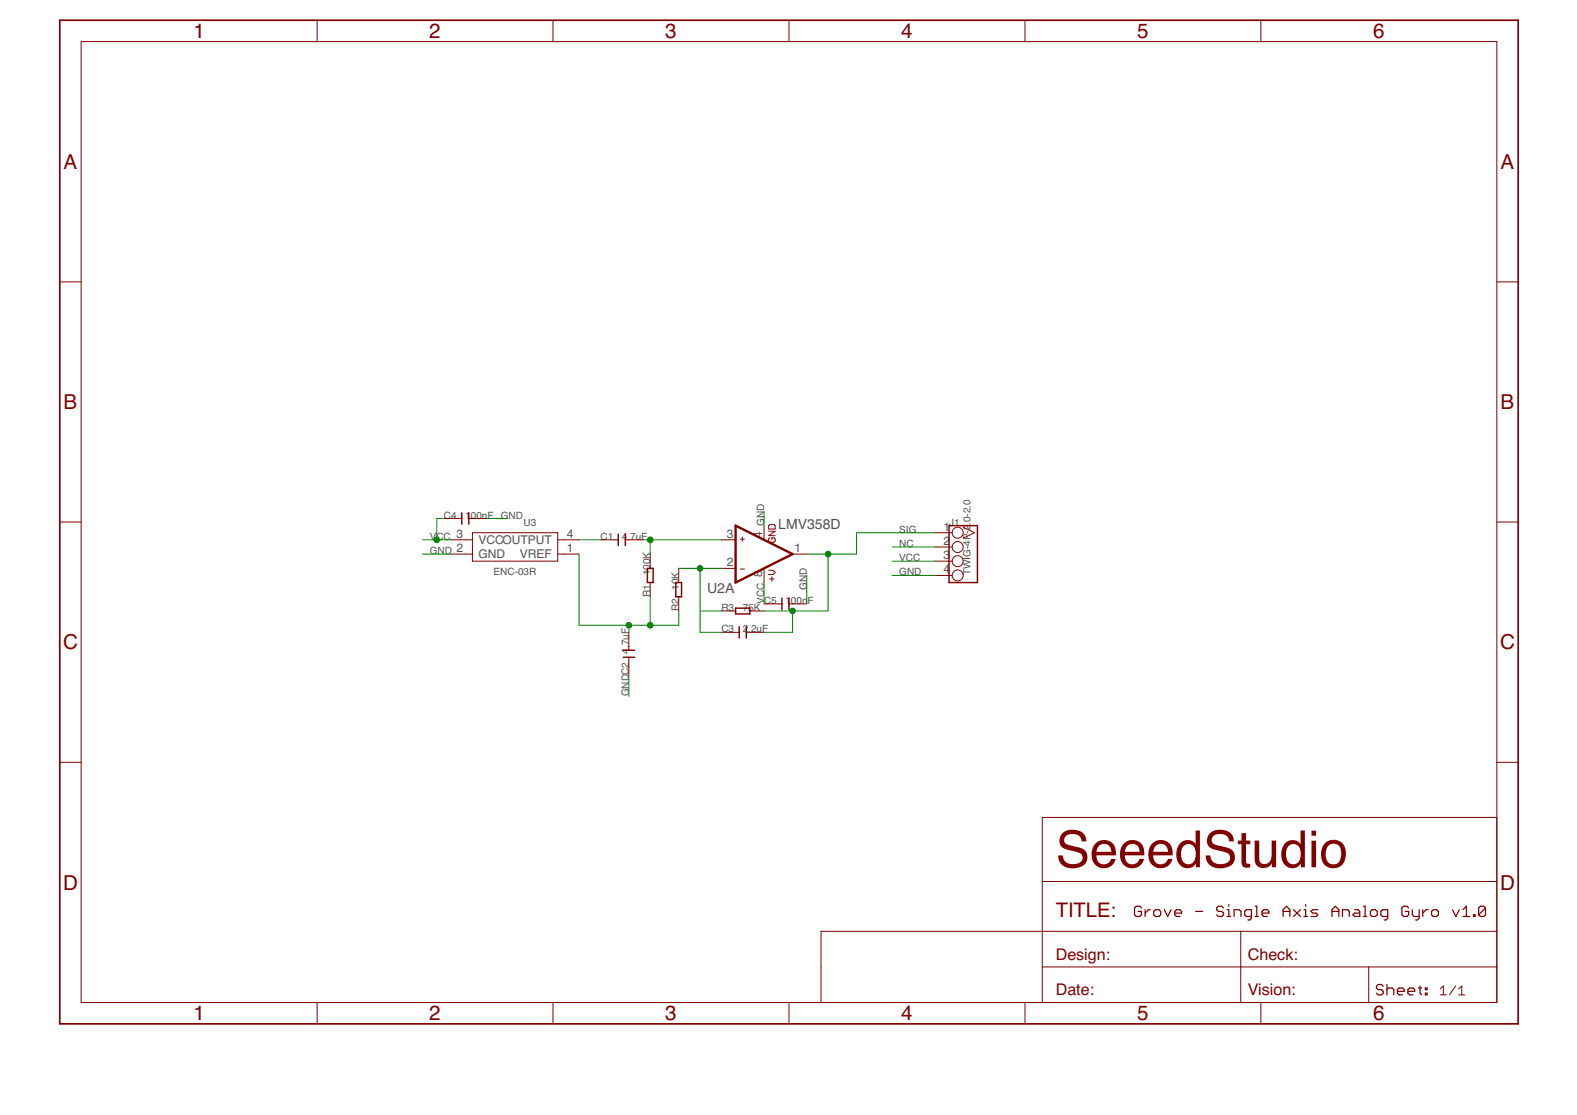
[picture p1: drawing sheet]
<svg xmlns="http://www.w3.org/2000/svg" width="297mm" height="210mm" viewBox="0 0 297 210" stroke-linecap="round" stroke-linejoin="round" font-family="sans-serif">
<g fill="none" stroke="#800000" stroke-width=".28">
<path d="M87 96.5v2.2M88.3 96.5v2.2M178.8 99h5.3v10.7h-5.3zM116.5 100.6v2.1M117.8 100.6v2.1M121.9 107h1.1v2.7h-1.1zM127.3 109.7h1.1v2.7h-1.1zM138.6 114.5h2.6v1.1h-2.6zM139.2 118v2.1M140.6 118v2.1M147.3 112.6v2.2M148.6 112.6v2.2"/>
<path d="M117.4 123.7h2.1M117.4 122.4h2.1"/>
</g>
<g fill="none" stroke="#800000" stroke-width=".19">
<path d="M15.3 7.8h266.6v180.9h-266.6zM59.7 3.8v4M104.2 3.8v4M148.6 3.8v4M193.1 3.8v4M237.5 3.8v4M11.3 53.1h4M281.9 53.1h4.1M11.3 98.3h4M83.6 97.6h3.4M88.3 97.6h3.4M143.9 99v2.6"/>
<path d="M145 98.8h.8l.2 .2v.6h-1.2v-.6zM181.4 99.3l2.1 1-2.1 1M281.9 98.3h4.1M85 101.6h4M85 104.3h4M89 100.3h16.1v5.3h-16.1zM105.1 101.6h4M105.1 104.3h4M113.1 101.6h3.4M117.8 101.6h3.3M118.4 119v3.4M122.5 104.3v2.7"/>
<path d="M122.5 109.7v2.7M127.8 107v2.7M127.8 112.4v2.6M135.9 101.6h2.7M135.9 119h3.3M135.9 115h2.7M135.9 107h2.7M139.4 107.1h.8M139.4 101.5h.8M139.8 101.1v.8M140.6 119h3.3M141.2 115h2.7"/>
<path d="M143.9 107v2.7M143.9 113.7h3.4M144.8 107.4h.8l.4 .4-.4 .4h-.8M144.8 100h1.2l-1.2 .8h1.2M145 101.2l-.2 .3v.4l.2 .2h.8l.2-.2v-.4l-.2-.3h-.4v.4M145 109h.8M145.4 108.6v.8M148.6 113.7h3.4M149.3 104.3h2.7M176.1 100.3h3.2M176.1 103h3.2M176.1 105.6h3.2"/>
<path d="M176.1 108.3h3.2M118.4 123.7v3.4M11.3 143.5h4M281.9 153.9h-85.6v34.8M281.9 143.5h4.1M196.2 175.3h-41.6v13.4M196.3 175.3h85.6M196.3 165.9h85.6M233.7 175.3v13.4M59.7 188.7v4M104.2 188.7v4M148.6 188.7v4"/>
<path d="M193.1 188.7v4M196.3 182h85.6M237.5 188.7v4M257.8 182v6.7M271.3 186.2l.6-.6v1.7M271.3 187.3h1.1M274.2 185.6l-1.2 1.7M274.8 187.3h1.1M274.8 186.2l.5-.6v1.7"/>
<circle cx="180.4" cy="103" r="1.04"/>
<circle cx="180.4" cy="100.3" r="1.04"/>
<circle cx="180.4" cy="105.6" r="1.04"/>
<circle cx="180.4" cy="108.3" r="1.04"/>
</g>
<path d="M138.6 99l10.7 5.3-10.7 5.4z" fill="none" stroke="#800000" stroke-width=".44"/>
<g fill="none" stroke="#800000" stroke-width=".23">
<path d="M215 170.9l-.3-.3h-.7l-.3 .3v1.3l.3 .3h.7l.3-.3v-.6h-.6M215.7 171.3v1.2M216.6 171.3h-.3l-.6 .6M217.3 171.6l.3-.3h.7l.3 .3v.6l-.3 .3h-.7l-.3-.3zM219.3 171.3l.6 1.2 .7-1.2M221.3 171.9h1.3v-.3l-.4-.3h-.6l-.3 .3v.6l.3 .3h.6M225.2 171.6h1.3M230.5 170.9l-.4-.3h-.6l-.3 .3v.4l.3 .3h.6l.4 .3v.3l-.4 .3h-.6l-.3-.3M231.1 172.5h.7M231.1 171.3h.4v1.2M231.5 170.3v.3M232.5 172.5v-1.2h.9l.3 .3v.9"/>
<path d="M235.7 172.5h-.9l-.4-.3v-.6l.4-.3h.9v1.6l-.3 .3h-.3M236.4 170.6h.3v1.9M236.4 172.5h.6M237.7 171.9h1.3v-.3l-.3-.3h-.7l-.3 .3v.6l.3 .3h.7M241.7 171.6h1.3M241.7 172.5v-1.2l.6-.7 .7 .7v1.2M243.6 171.3l1.3 1.2M244.9 171.3l-1.3 1.2M245.6 172.5h.7M245.6 171.3h.3v1.2M245.9 170.3v.3M248.2 171.3h-1l-.3 .3 .3 .3h.7l.3 .3-.3 .3h-1"/>
<path d="M250.9 171.6h1.3M250.9 172.5v-1.2l.6-.7 .7 .7v1.2M252.9 172.5v-1.2h.9l.3 .3v.9M255.2 171.3h.6l.3 .3v.9h-.9l-.4-.3 .4-.3h.9M256.8 170.6h.3v1.9M256.8 172.5h.7M258.1 171.6l.3-.3h.7l.3 .3v.6l-.3 .3h-.7l-.3-.3zM261.4 172.5h-1l-.3-.3v-.6l.3-.3h1v1.6l-.3 .3h-.4M265.3 170.9l-.3-.3h-.6l-.3 .3v1.3l.3 .3h.6l.3-.3v-.6h-.6M266 171.3v.9l.3 .3h1M267.3 171.3v1.6l-.3 .3h-.3M268 171.3v1.2"/>
<path d="M269 171.3h-.4l-.6 .6M269.6 171.6l.4-.3h.6l.3 .3v.6l-.3 .3h-.6l-.4-.3zM273.6 171.3l.6 1.2 .7-1.2M275.6 172.5h1.2M275.6 171.3l.6-.7v1.9M277.5 172.2h.4v.3h-.4zM279.8 170.9l-.3-.3h-.7l-.3 .3v1.3M279.8 170.9v1.3l-.3 .3h-.7l-.3-.3M279.8 170.9l-1.3 1.3M260.5 185.7l-.3-.4h-.6l-.3 .4v.3l.3 .3h.6l.3 .3v.4l-.3 .3h-.6l-.3-.3M261.2 185.3v2M261.2 186.3l.4-.3h.6l.3 .3v1"/>
<path d="M263.2 186.6h1.3v-.3l-.3-.3h-.7l-.3 .3v.7l.3 .3h.7M265.2 186.6h1.3v-.3l-.4-.3h-.6l-.3 .3v.7l.3 .3h.6M267.2 186h.6M267.5 185.7v1.3l.3 .3M268.5 186h.3v.3h-.3zM268.5 187h.3v.3h-.3z"/>
</g>
<path d="M11.3 3.8h274.7v188.9h-274.7z" fill="none" stroke="#800000" stroke-width=".32"/>
<g fill="none" stroke="#008000" stroke-width=".19">
<path d="M83.6 97.6h-1.3v4M91.7 97.6h4M143.9 96.3v2.7M79.6 101.6h5.4M79.6 104.3h5.4M109.1 101.6h4M109.1 104.3v13.4h18.7v-2.7M118.4 117.7v1.3M121.1 101.6h14.8M122.5 101.6v2.7M122.5 112.4v5.3M127.8 107h8.1"/>
<path d="M131.9 115h4M131.9 107v12h4M143.9 109.7v4M149.3 115v4h-5.4M152 108.3v5.4M156 104.3v10.7h-12.1M168 103h8.1M168 105.6h8.1M168 108.3h8.1M176.1 100.3h-14.8v4h-9.3M118.4 127.1v4"/>
</g>
<g fill="#008000" stroke="#008000" stroke-width=".19">
<circle cx="82.3" cy="101.6" r=".53"/>
<circle cx="122.5" cy="101.6" r=".53"/>
<circle cx="131.9" cy="107" r=".53"/>
<circle cx="149.3" cy="115" r=".53"/>
<circle cx="156" cy="104.3" r=".53"/>
<circle cx="122.5" cy="117.7" r=".53"/>
<circle cx="118.4" cy="117.7" r=".53"/>
</g>
<text font-size="9.6" fill="#800000" x="198.9" y="163.3">SeeedStudio</text>
<g font-size="3.9" fill="#800000">
<text x="36.4" y="7.2">1</text>
<text x="80.9" y="7.2">2</text>
<text x="125.3" y="7.2">3</text>
<text x="169.8" y="7.2">4</text>
<text x="214.2" y="7.2">5</text>
<text x="258.6" y="7.2">6</text>
<text x="12" y="31.8">A</text>
<text x="282.7" y="31.8">A</text>
<text x="12" y="77">B</text>
<text x="282.7" y="77">B</text>
<text x="11.9" y="122.3">C</text>
<text x="282.5" y="122.3">C</text>
<text x="11.9" y="167.5">D</text>
<text x="282.5" y="167.5">D</text>
<text x="36.4" y="192.1">1</text>
<text x="80.9" y="192.1">2</text>
<text x="125.3" y="192.1">3</text>
<text x="169.8" y="192.1">4</text>
<text x="214.2" y="192.1">5</text>
<text x="258.6" y="192.1">6</text>
</g>
<text font-size="3.8" fill="#800000" x="198.9" y="172.6">TITLE:</text>
<g font-size="3" fill="#800000">
<text x="198.9" y="180.7">Design:</text>
<text x="235" y="180.7">Check:</text>
<text x="198.9" y="187.4">Date:</text>
<text x="235" y="187.4">Vision:</text>
</g>
<g font-size="2.6" fill="#505050">
<text x="146.6" y="99.5">LMV358D</text>
<text x="133.2" y="111.6">U2A</text>
</g>
<g font-size="2.3" fill="#505050">
<text x="86" y="101.3">3</text>
<text x="106.8" y="101.3">4</text>
<text x="136.9" y="101.3">3</text>
<text x="143.5" y="101.3" transform="rotate(-90 143.5 101.3)">4</text>
<text x="177.7" y="99.9">1</text>
<text x="86" y="103.9">2</text>
<text x="90.1" y="105.1">GND</text>
<text x="90.1" y="102.4">VCCOUTPUT</text>
<text x="97.9" y="105.1">VREF</text>
<text x="106.8" y="103.9">1</text>
<text x="136.9" y="106.6">2</text>
<text x="149.7" y="103.9">1</text>
<text x="177.7" y="102.6">2</text>
<text x="177.7" y="105.3">3</text>
<text x="177.7" y="108">4</text>
<text x="143.5" y="108.6" transform="rotate(-90 143.5 108.6)">8</text>
</g>
<g font-size="1.9" fill="#505050">
<text x="80.9" y="101.6">VCC</text>
<text x="83.6" y="97.6">C4</text>
<text x="87.6" y="97.6">100nF</text>
<text x="94.3" y="97.6">GND</text>
<text x="98.6" y="98.9">U3</text>
<text x="113.1" y="101.6">C1</text>
<text x="117.1" y="101.6">4.7uF</text>
<text x="143.9" y="98.9" transform="rotate(-90 143.9 98.9)">GND</text>
<text x="169.4" y="100.3">SIG</text>
<text x="178.8" y="98.9">J1</text>
<text x="182.8" y="98.8" transform="rotate(-90 182.8 98.8)">.0-2.0</text>
<text x="80.9" y="104.3">GND</text>
<text x="169.4" y="103">NC</text>
<text x="169.4" y="105.6">VCC</text>
<text x="93" y="108.3">ENC-03R</text>
<text x="122.5" y="112.3" transform="rotate(-90 122.5 112.3)">R1</text>
<text x="122.5" y="108.3" transform="rotate(-90 122.5 108.3)">100K</text>
<text x="127.8" y="111" transform="rotate(-90 127.8 111)">10K</text>
<text x="143.9" y="113.7" transform="rotate(-90 143.9 113.7)">VCC</text>
<text x="143.9" y="113.7">C5</text>
<text x="147.9" y="113.7">100nF</text>
<text x="152" y="111" transform="rotate(-90 152 111)">GND</text>
<text x="169.4" y="108.3">GND</text>
<text x="182.8" y="108.3" transform="rotate(-90 182.8 108.3)">TWIG-4P-2</text>
<text x="127.8" y="115" transform="rotate(-90 127.8 115)">R2</text>
<text x="135.9" y="119">C3</text>
<text x="135.9" y="115">R3</text>
<text x="139.9" y="119">2.2uF</text>
<text x="139.9" y="115">75K</text>
<text x="118.5" y="123.1" transform="rotate(-90 118.5 123.1)">4.7uF</text>
<text x="118.5" y="131.1" transform="rotate(-90 118.5 131.1)">GNDC2</text>
</g>
</svg>
